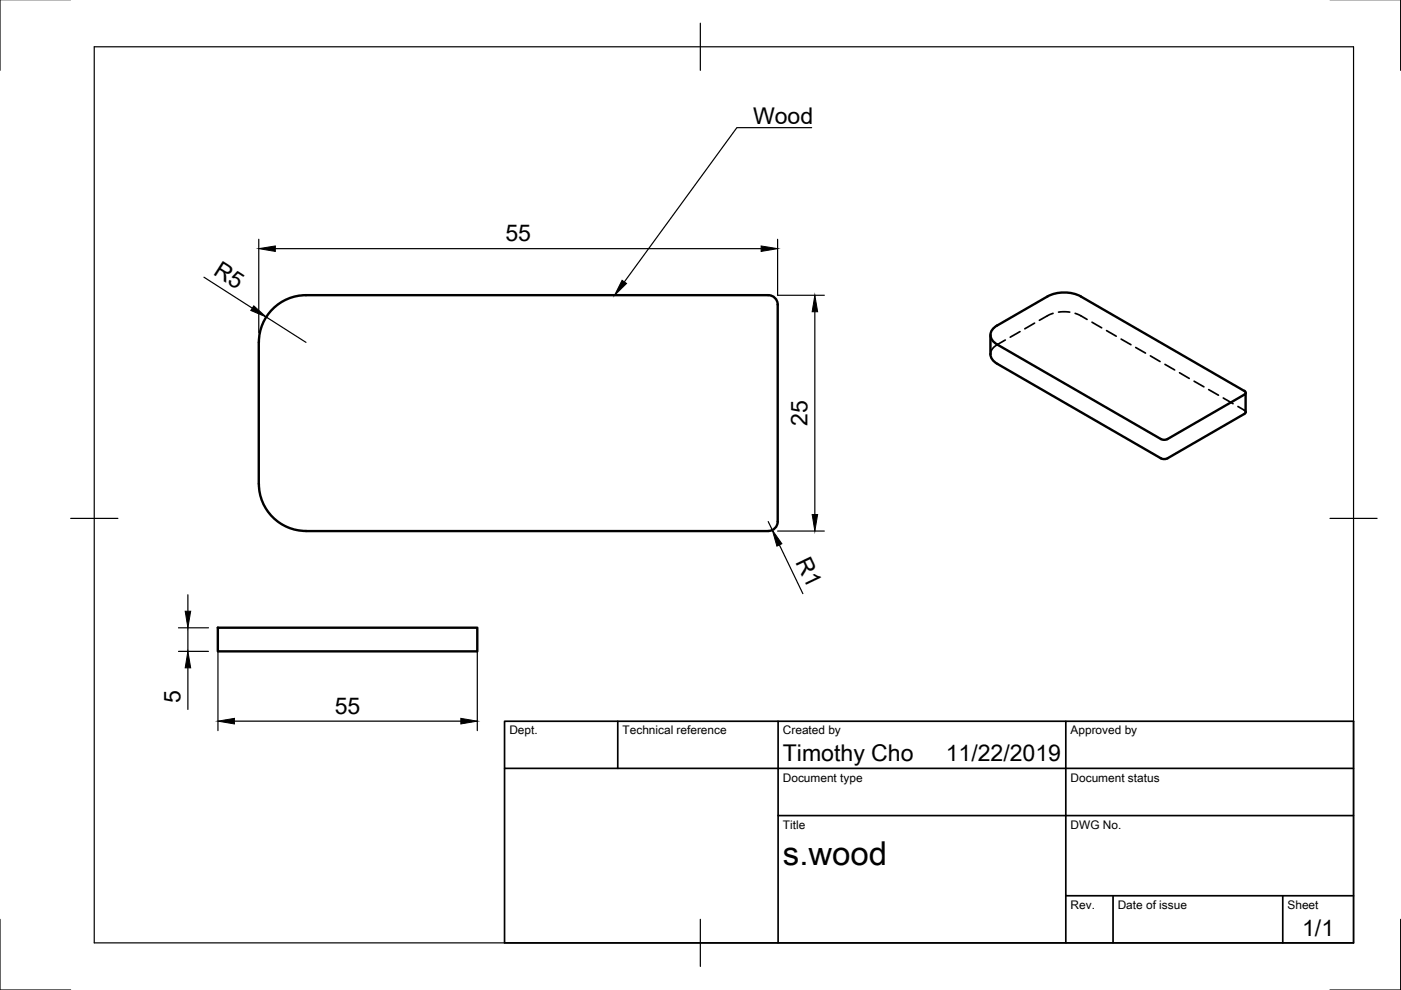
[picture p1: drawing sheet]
<svg xmlns="http://www.w3.org/2000/svg" width="297mm" height="210mm" viewBox="0 0 297 210" stroke-linecap="round" stroke-linejoin="round" font-family="sans-serif">
<!-- layer: Visible -->
<path d="M164.9 64.6a2 2 0 0 0-2-2h-98a10 10 0 0 0-10 10M164.9 64.6v46a2 2 0 0 1-2 2h-98a10 10 0 0 1-10-10v-30M210 71v4.1a2.42 2.42 0 0 0 1.5 2l34.6 20.1a1.57 1.57 0 0 0 1.4 0l16.5-9.6 .1-.2v-4.1M211.5 69l10.6-6.1a7.8 7.8 0 0 1 7.1 0l34.6 20M211.5 69a2.16 2.16 0 0 0-1.5 2 2.16 2.16 0 0 0 1.5 2.1l34.6 20a1.57 1.57 0 0 0 1.4 0l16.3-9.4 .3-.4-.3-.4M46.2 133.1h55v5h-55z" fill="none" stroke="#000" stroke-width=".51"/>
<!-- layer: Hidden -->
<g fill="none" stroke="#000" stroke-width=".36">
<path d="M213.1 72.1l-2.3 1.5-.5 .6-.3 .9M216.3 70.3l-2.1 1.2M219.4 68.5l-2.1 1.2M223.3 66.4l-2.9 1.5M224.4 66.2h2.4M227.9 66.4l2.6 1.3M231.5 68.3l2.1 1.2M234.6 70.1l2.1 1.2M237.7 71.9l2.1 1.2M240.8 73.7l2.1 1.2M243.9 75.5l2.1 1.2M247 77.3l2 1.1"/>
<path d="M250.1 79l2 1.2M253.2 80.8l2 1.2M256.3 82.6l2 1.2M259.4 84.4l2 1.2M262.5 86.2l1.4 .9 .2 .3"/>
</g>
<!-- layer: Border -->
<path d="M0 -.1v15M297 -.1v15M20 9.9h267v190h-267zM148.5 4.9v10M15 109.9h10M282 109.9h10M0 194.9v15h15M148.5 194.9v10M297 194.9v15h-15" fill="none" stroke="#000" stroke-width=".25"/>
<!-- layer: TitleBlock -->
<path d="M107 152.9h180v47h-180zM131 152.9v10M165 152.9v47M226 152.9v47M107 162.9h180M165 172.9h122M226 189.9h61M236 189.9v10M272 189.9v10" fill="none" stroke="#000" stroke-width=".36"/>
<!-- layer: Dimensions -->
<g fill="none" stroke="#000" stroke-width=".25">
<path d="M43.2 58.8l10.3 6.5M54.9 50.7v19.9M58.4 52.7h103M164.9 50.7v11.9h9.9M56.5 67.2l8.4 5.4M172.8 66.1v43M162.9 110.6l.8 1.8M164.9 112.6h9.9M165.2 115.5l5 10.4M37.8 133.1h6.4M37.8 138.1h6.4M39.8 126.1v3.5"/>
<path d="M39.8 133.1v5M46.2 135.1v19.8M101.2 135.1v19.8M39.8 141.6v8.8M49.7 152.9h48"/>
</g>
<path d="M54.9 52.7l3.5-.6v1.2zM161.4 52.1l3.5 .6-3.5 .6zM53.8 64.8l2.7 2.4-3.3-1.4zM172.8 62.6l.6 3.5h-1.2zM163.7 112.4l2.1 2.9-1.1 .5zM172.2 109.1h1.2l-.6 3.5zM39.3 129.6h1.1l-.6 3.5zM39.8 138.1l.6 3.5h-1.1zM46.2 152.9l3.5-.6v1.2zM97.7 152.3l3.5 .6-3.5 .6z" fill="#000" stroke="#000" stroke-width=".21"/>
<!-- layer: Annotations -->
<path d="M131.9 59.4l.9 .7-2.5 2.5z" fill="#000" stroke="#000" stroke-width=".21"/>
<path d="M172.1 27.1h-15.9l-23.8 32.7" fill="none" stroke="#000" stroke-width=".25"/>
<text font-size="7" x="166" y="183.4">s.wood</text>
<g font-size="4.9">
<text x="159.7" y="26.4">Wood</text>
<text x="107.1" y="51.2">55</text>
<text x="45" y="58.1" transform="rotate(33 45 58.1)">R5</text>
<text x="171.2" y="90.3" transform="rotate(-90 171.2 90.3)">25</text>
<text x="168.6" y="119.1" transform="rotate(64 168.6 119.1)">R1</text>
<text x="38.3" y="149.1" transform="rotate(-90 38.3 149.1)">5</text>
<text x="71" y="151.3">55</text>
<text x="166" y="161.4">Timothy Cho</text>
<text x="200.5" y="161.4">11/22/2019</text>
<text x="276.1" y="198.5">1/1</text>
</g>
<g font-size="2.5">
<text x="108" y="155.7">Dept.</text>
<text x="132" y="155.7">Technical reference</text>
<text x="166" y="155.7">Created by</text>
<text x="227" y="155.7">Approved by</text>
<text x="166" y="165.7">Document type</text>
<text x="227" y="165.7">Document status</text>
<text x="166" y="175.7">Title</text>
<text x="227" y="175.7">DWG No.</text>
<text x="227" y="192.7">Rev.</text>
<text x="237" y="192.7">Date of issue</text>
<text x="273" y="192.7">Sheet</text>
</g>
</svg>
